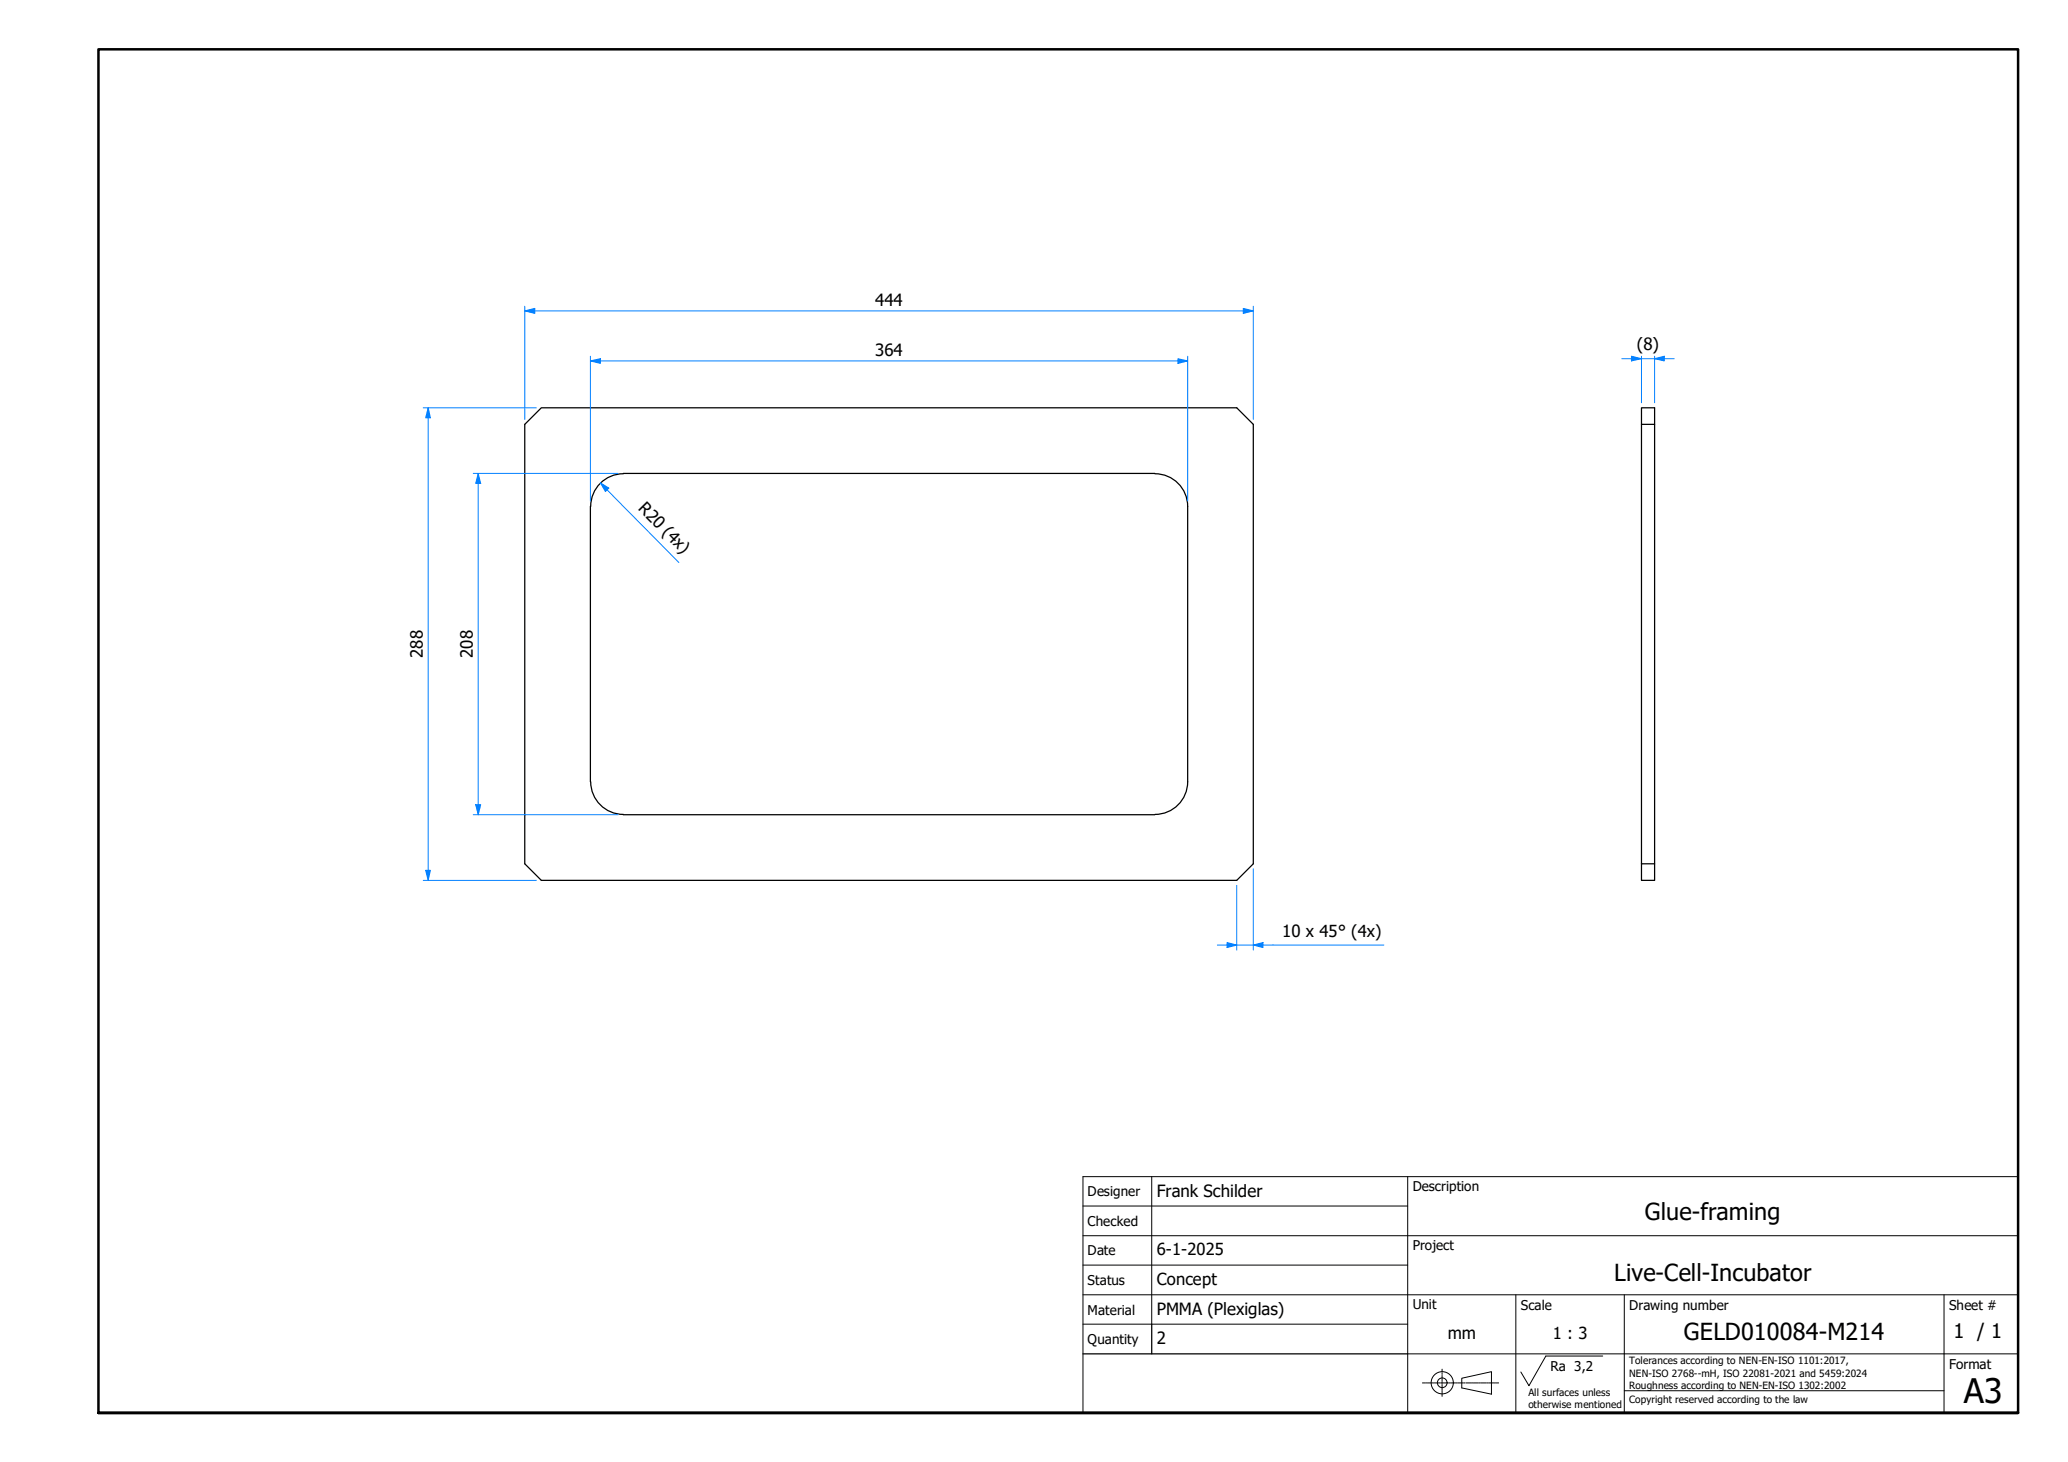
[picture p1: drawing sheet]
<svg xmlns="http://www.w3.org/2000/svg" width="420mm" height="297mm" viewBox="0 0 420 297" stroke-linecap="round" stroke-linejoin="round" font-family="sans-serif">
<!-- layer: Visible Edges(TU) -->
<path d="M110 82.9h141.3l3.3 3.3v89.3l-3.3 3.4h-141.3l-3.4-3.4v-89.3zM126.6 96.2h108M126.7 96.3a6.6 6.6 0 0 0-6.7 6.6M234.7 96.3a6.6 6.6 0 0 1 6.6 6.6M333.5 86.2v89.3M336.2 86.2v-3.3h-2.7v3.3h2.7v89.3M120 102.9v56M241.3 102.9v56M120 158.8a6.6 6.6 0 0 0 6.7 6.7M241.3 158.8a6.6 6.6 0 0 1-6.6 6.7M126.6 165.5h108M333.5 175.5h2.7v3.4h-2.7z" fill="none" stroke="#000" stroke-width=".25"/>
<!-- layer: Visible (ISO) -->
<path d="M20 287.1v-277.1h390v277.1h-390h390" fill="none" stroke="#000" stroke-width=".51"/>
<!-- layer: Sketch Geometry(TU) -->
<g fill="none" stroke="#000" stroke-width=".2">
<path d="M220 239.1h190v48h-190zM234 239.1v29.9M286 239.1v48M220 245h66M220 251.1h190M220 257h66M220 269h66M220 263.1h190M286 275.1h124M308 263.1v24M314.1 275.5h11.5M330 263.1v24"/>
<path d="M395 263.1v24M330 282.6h65"/>
</g>
<path d="M220 275.1h66M234 269v6.1" fill="none" stroke="#000" stroke-width=".25"/>
<!-- layer: Leader Lines(TU) -->
<g fill="none" stroke="#000" stroke-width=".2">
<path d="M314.1 275.5l-3.5 6-1.6-2.7M297 280l6-1.3v4.6l-6-1.3z"/>
<circle cx="293" cy="280.9" r="2.25"/>
<circle cx="293" cy="280.9" r=".98"/>
</g>
<!-- layer: Centerline(TU) -->
<g fill="none" stroke="#000" stroke-width=".2">
<path d="M293 278.2v.6M293 279v.3M293 279.4v1.3M289 281h.5M289.6 281h.3M290 281h1.1M291.2 281h.3M291.6 281h1M292.7 281h.3M293 280.8v.3M293 281.3v1.2M293 282.6v.3"/>
<path d="M293 283.1v.6M293.1 281h1.1M294.3 281h.3M294.7 281h1M295.8 281h.3M296.2 281h1M297.4 281h.2M297.8 281h1M299 281h.2M299.3 281h1.1M300.5 281h.2M300.9 281h1"/>
<path d="M302.1 281h.2M302.5 281h1M303.6 281h.2M304 281h.5"/>
</g>
<!-- layer: Dimensions(TU) -->
<path d="M87 82.9v2" fill="none" stroke="#0080ff" stroke-width=".2"/>
<path d="M87 82.9l.4 2h-.9z" fill="#0080ff"/>
<path d="M87 82.9l.4 2h-.9zM87 176.8v2.1" fill="none" stroke="#0080ff" stroke-width=".2"/>
<path d="M86.5 176.8h.9l-.4 2.1z" fill="#0080ff"/>
<path d="M106.6 63.2h2M86 82.9h23M87 84.9v91.9M86 178.9h23M86.5 176.8h.9l-.4 2.1z" fill="none" stroke="#0080ff" stroke-width=".2"/>
<path d="M106.6 63.2l2-.5v1z" fill="#0080ff"/>
<path d="M106.6 63.2l2-.5v1zM252.6 63.2h2" fill="none" stroke="#0080ff" stroke-width=".2"/>
<path d="M252.6 62.7l2 .5-2 .5z" fill="#0080ff"/>
<path d="M106.6 62.2v23M108.6 63.2h144M120 73.3h2M252.6 62.7l2 .5-2 .5zM254.6 62.2v23" fill="none" stroke="#0080ff" stroke-width=".2"/>
<path d="M120 73.3l2-.4v.9z" fill="#0080ff"/>
<path d="M120 73.3l2-.4v.9zM239.3 73.3h2" fill="none" stroke="#0080ff" stroke-width=".2"/>
<path d="M239.3 72.9l2 .4-2 .5z" fill="#0080ff"/>
<path d="M120 72.4v29.4M122 73.3h117.3M239.3 72.9l2 .4-2 .5zM241.3 72.4v29.4M97.2 96.2v2" fill="none" stroke="#0080ff" stroke-width=".2"/>
<path d="M97.2 96.2l.5 2h-1.1z" fill="#0080ff"/>
<path d="M97.2 96.2l.5 2h-1.1zM97.2 163.5v2" fill="none" stroke="#0080ff" stroke-width=".2"/>
<path d="M96.6 163.5h1.1l-.5 2z" fill="#0080ff"/>
<path d="M96.1 96.2h29.5M97.2 98.2v65.3M122 98.1l1.4 1.5M96.1 165.5h29.5M96.6 163.5h1.1l-.5 2z" fill="none" stroke="#0080ff" stroke-width=".2"/>
<path d="M122 98.1l1.7 1.1-.7 .7z" fill="#0080ff"/>
<path d="M122 98.1l1.7 1.1-.7 .7zM123.4 99.6l14.5 14.7M254.6 192h2" fill="none" stroke="#0080ff" stroke-width=".2"/>
<path d="M254.6 192l2-.5v1z" fill="#0080ff"/>
<path d="M249.3 192h2M254.6 192l2-.5v1z" fill="none" stroke="#0080ff" stroke-width=".2"/>
<path d="M249.3 191.5l2 .5-2 .5z" fill="#0080ff"/>
<path d="M336.2 72.9h1.9M251.3 179.9v13.1M254.6 176.5v16.5M247.3 192h2M249.3 191.5l2 .5-2 .5zM251.3 192h3.3M256.6 192h24.6" fill="none" stroke="#0080ff" stroke-width=".2"/>
<path d="M336.2 72.9l1.9-.5v.9z" fill="#0080ff"/>
<path d="M331.5 72.9h2M336.2 72.9l1.9-.5v.9z" fill="none" stroke="#0080ff" stroke-width=".2"/>
<path d="M331.5 72.4l2 .5-2 .4z" fill="#0080ff"/>
<path d="M329.5 72.9h2M331.5 72.4l2 .5-2 .4zM333.5 72.9h2.7M333.5 72.4v9.4M336.2 72.4v9.4M338.1 72.9h2.1" fill="none" stroke="#0080ff" stroke-width=".2"/>
<text font-size="6.9" x="399" y="285">A3</text>
<g font-size="4.8">
<text x="334.2" y="247.9">Glue-framing</text>
<text x="328" y="260.3">Live-Cell-Incubator</text>
<text x="342.1" y="272.3">GELD010084-M214</text>
</g>
<text font-size="4.1" x="396.9" y="271.8">1 / 1</text>
<g font-size="3.4">
<text x="177.8" y="62.2">444</text>
<text x="332.5" y="71.2">(8)</text>
<text x="177.8" y="72.3">364</text>
<text x="129.5" y="103.4" transform="rotate(45 129.5 103.4)">R20 (4x)</text>
<text x="85.9" y="133.7" transform="rotate(-90 85.9 133.7)">288</text>
<text x="96.1" y="133.7" transform="rotate(-90 96.1 133.7)">208</text>
<text x="260.5" y="190.4">10 x 45° (4x)</text>
<text x="235" y="243.1">Frank Schilder</text>
<text x="235" y="255.1">6-1-2025</text>
<text x="235" y="261.1">Concept</text>
<text x="235" y="267.1">PMMA (Plexiglas)</text>
<text x="235" y="273.1">2</text>
<text x="294.1" y="272">mm</text>
<text x="315.5" y="272.1">1 : 3</text>
</g>
<g font-size="2.7">
<text x="221" y="243.1">Designer</text>
<text x="287" y="242">Description</text>
<text x="221" y="249.1">Checked</text>
<text x="221" y="255.1">Date</text>
<text x="287" y="254">Project</text>
<text x="221" y="261.1">Status</text>
<text x="221" y="267.1">Material</text>
<text x="287" y="266.1">Unit</text>
<text x="309" y="266.1">Scale</text>
<text x="331" y="266.1">Drawing number</text>
<text x="396" y="266.1">Sheet #</text>
<text x="221" y="273.1">Quantity</text>
<text x="315" y="278.6">Ra 3,2</text>
<text x="396" y="278.1">Format</text>
</g>
<g font-size="2">
<text x="331" y="277.2">Tolerances according to NEN-EN-ISO 1101:2017,</text>
<text x="331" y="279.7">NEN-ISO 2768--mH, ISO 22081-2021 and 5459:2024</text>
<text x="310.5" y="283.6">All surfaces unless</text>
<text x="310.5" y="286.1">otherwise mentioned</text>
<text x="331" y="285.1">Copyright reserved according to the law</text>
<text x="331" y="282.1">Roughness according to NEN-EN-ISO 1302:2002</text>
</g>
</svg>
